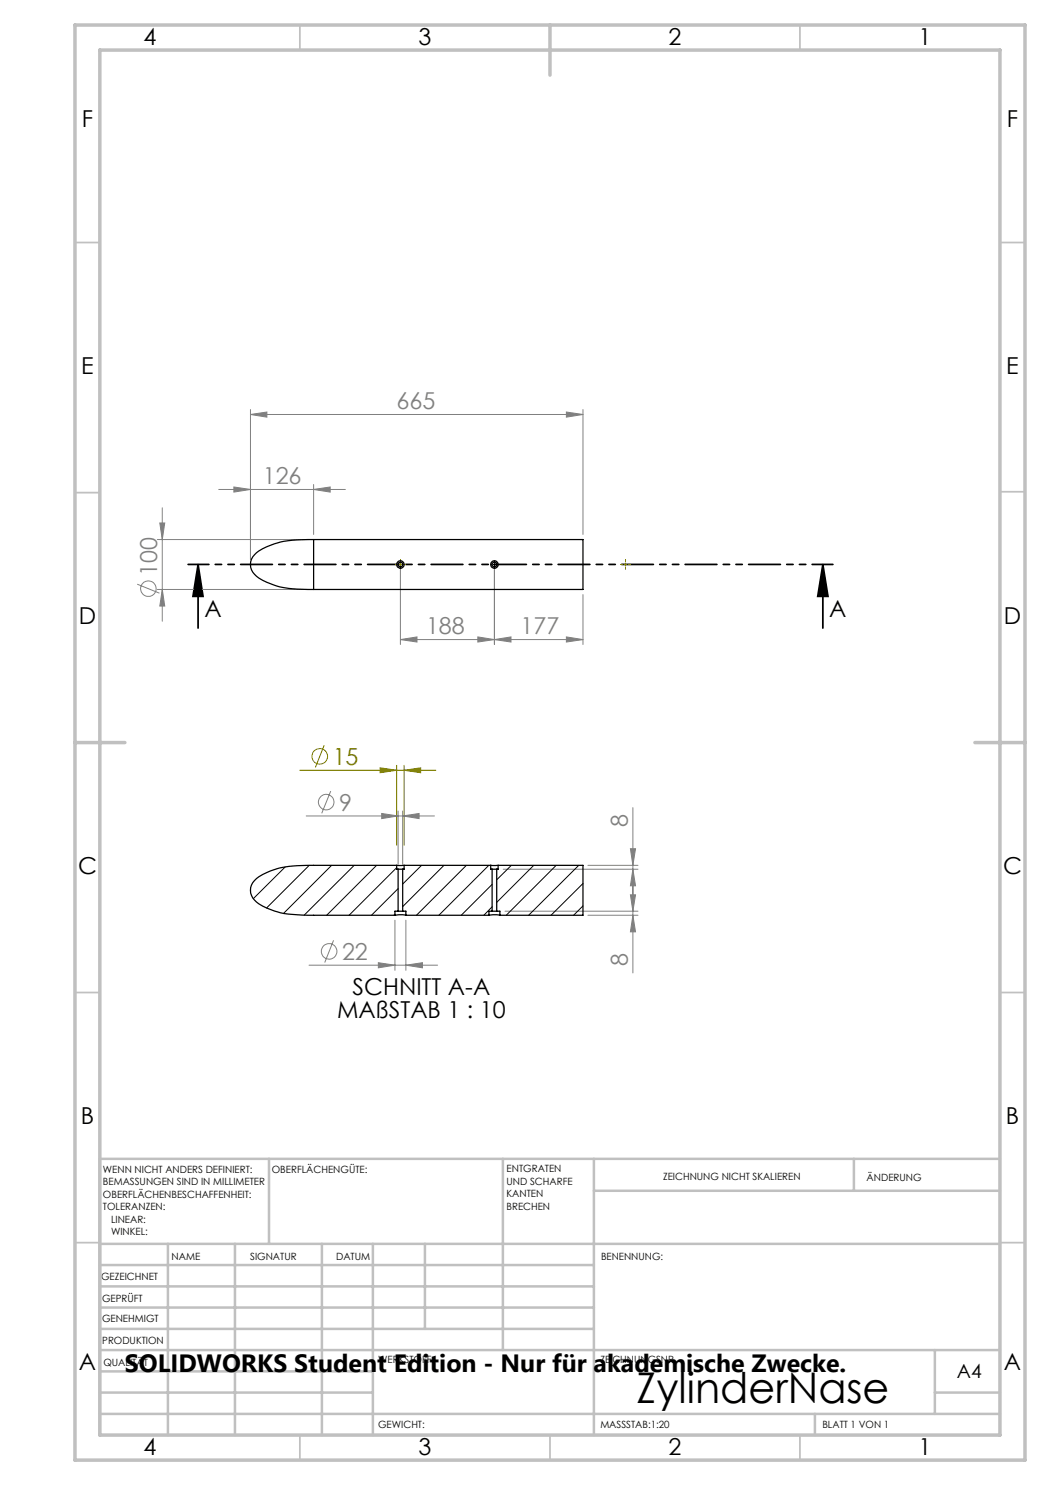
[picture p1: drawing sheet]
<svg xmlns="http://www.w3.org/2000/svg" width="210mm" height="297mm" viewBox="0 0 210 297" stroke-linecap="round" stroke-linejoin="round" font-family="sans-serif">
<g fill="none" stroke="#808080" stroke-width=".2">
<path d="M43.7 97.9h25.4M46.8 97.4l3.3 .5-3.3 .5zM50.1 82.9l3.3-.5v1zM50.1 81.9v30M50.1 82.9h66.5M62.7 97.9l3.3-.5v1zM62.7 96.9v10M113.3 82.4l3.3 .5-3.3 .5zM116.6 81.9v25M27.4 116.8l4.5 1.8M31.5 107.9h30.2M31.5 117.9h30.2"/>
<path d="M32 104.6h.9l-.4 3.3zM32.5 117.9l.4 3.3h-.9zM32.5 101.6v22.6M80.1 113.9v15M98.9 113.9v15M116.6 118.9v10M80.1 127.9l3.3-.5v1zM80.1 127.9h36.5M95.6 127.4l3.3 .5-3.3 .5zM98.9 127.9l3.3-.5v1zM113.3 127.4l3.3 .5-3.3 .5zM66.1 158.2l-1.8 4.5"/>
<path d="M61.2 163.2h25.7M76.3 162.7l3.3 .5-3.3 .5zM79.6 162.2v10.7M80.5 163.2l3.3-.5v1zM80.5 162.2v10.7M100.6 173.8h27M117.6 173.1h10M126.1 169.8h1l-.5 3.3zM126.1 179h1l-.5 3.2zM126.6 173.8l.5 3.4h-1zM126.6 161.5v33.1M61.8 193h25.7"/>
<path d="M66.7 188.1l-1.8 4.4M75.7 192.5l3.3 .5-3.3 .6zM79 184v10.1M81.2 193l3.3-.5v1.1zM81.2 184v10.1M101 182.2h26.6M117.6 183.1h10M126.6 183.1l.5 3.3h-1z"/>
<circle cx="29.7" cy="117.7" r="1.56"/>
<circle cx="65.3" cy="160.4" r="1.55"/>
<circle cx="65.8" cy="190.3" r="1.55"/>
</g>
<g fill="none" stroke="#808000" stroke-width=".2">
<path d="M79.8 112.9h.5M80.1 112.6v.6M124.8 112.9h.5M125.1 112.6v.6M59.9 154.1h27.3M64.8 149l-1.7 4.5M76 153.6l3.3 .5-3.3 .4zM79.3 153.1v15.9M80.8 154.1l3.3-.5v.9zM80.8 153.1v15.9"/>
<circle cx="63.9" cy="151.3" r="1.56"/>
</g>
<path d="M39.6 112.9l1 6.4h-2zM39.6 112.9v12.7M164.6 112.9l1 6.4h-2.1zM164.6 112.9v12.7" fill="none" stroke="#000" stroke-width=".35"/>
<path d="M98.4 112.9h-.2M98.9 112.4v-.2M98.9 113.4v.2M99.4 112.9h.2" fill="none" stroke="#000" stroke-width=".2" stroke-dasharray="15.2 1.3 1.3 1.3"/>
<path d="M98.6 112.9h.5M98.9 112.6v.6" fill="none" stroke="#000" stroke-width=".2"/>
<path d="M166.6 112.9h-129" fill="none" stroke="#000" stroke-width=".35" stroke-dasharray="6.3 1.3 1.3 1.3 1.3 1.3" stroke-dashoffset="2.2"/>
<path d="M79.6 112.9h-.5M80.1 112.4v-.5M80.1 113.4v.5M80.6 112.9h.5M124.6 112.9h-.5M125.1 112.4v-.5M125.1 113.4v.5M125.6 112.9h.5" fill="none" stroke="#808000" stroke-width=".2" stroke-dasharray="15.2 1.3 1.3 1.3"/>
<g fill="none" stroke="#c0c0c0" stroke-width=".35">
<path d="M60 5v5M160 5v5M15 48.5h5M200 48.5h5M15 98.5h5M200 98.4h5M15 198.5h5M200 198.5h5M15 248.5h5M200 248.5h5M60 287v5M110 287v5"/>
<path d="M160 287v5"/>
</g>
<g fill="none" stroke="#c0c0c0" stroke-width=".5">
<path d="M53.8 231.8v17M100.6 231.8v38.2M118.8 231.8v55.2M118.8 238.2h81.2M170.8 231.8v6.4M200 231.8h-180v55.2M20 248.8h180M20 257.3h98.8M20 253h98.8M33.6 248.8v38.2M47 248.8v38.2M64.4 248.8v38.2"/>
<path d="M74.6 248.8v38.2M85 248.8v17M20 265.8h98.8M20 261.5h98.8M20 278.5h54.6M20 274.3h54.6M20 270h180M187 278.5h13M187 270v12.8M20 282.8h180M163 282.8v4.2"/>
</g>
<path d="M15 5h190v287h-190zM20 10h180v277h-180zM110 5v10M15 148.5h10M195 148.5h10" fill="none" stroke="#c0c0c0" stroke-width=".7"/>
<path d="M164.6 112.9l1 6.4h-2.1zM39.6 112.9l1 6.4h-2z" fill="#000"/>
<path d="M80.8 154.1l3.3-.5v.9zM76 153.6l3.3 .5-3.3 .4z" fill="#808000"/>
<g fill="#808080">
<path d="M62.7 97.9l3.3-.5v1zM46.8 97.4l3.3 .5-3.3 .5zM95.6 127.4l3.3 .5-3.3 .5zM80.1 127.9l3.3-.5v1z"/>
<path d="M50.1 82.9l3.3-.5v1zM113.3 82.4l3.3 .5-3.3 .5zM98.9 127.9l3.3-.5v1zM113.3 127.4l3.3 .5-3.3 .5zM75.7 192.5l3.3 .5-3.3 .6zM81.2 193l3.3-.5v1.1zM76.3 162.7l3.3 .5-3.3 .5zM80.5 163.2l3.3-.5v1z"/>
<path d="M32 104.6h.9l-.4 3.3zM32.5 117.9l.4 3.3h-.9zM126.1 169.8h1l-.5 3.3zM126.6 173.8l.5 3.4h-1zM126.1 179h1l-.5 3.2zM126.6 183.1l.5 3.3h-1z"/>
</g>
<g fill="none" stroke="#000" stroke-width=".25">
<path d="M62.7 107.9a20.8 20.8 0 0 0-9.4 1.5 4.2 4.2 0 0 0-3.2 3.5 4.3 4.3 0 0 0 3.2 3.5 20.2 20.2 0 0 0 9.4 1.5M62.7 107.9h53.9v10h-53.9M62.7 107.9v10M79.3 173.1h1.5M79.3 173.1h-16.6a20.2 20.2 0 0 0-9.4 1.4 4.3 4.3 0 0 0-3.2 3.5 4.2 4.2 0 0 0 3.2 3.6 16 16 0 0 0 7.1 1.4l18.6 .1M79.3 173.1v.7h.3M79.6 173.8h.9M79.6 173.8v8.4M80.5 173.8v8.4M80.8 173.1h17.3M80.8 173.1v.7h-.3M98.1 173.1h1.5"/>
<path d="M98.1 173.1v.7h.3M98.4 173.8h.9M98.4 173.8v8.4M99.3 173.8v8.4M99.6 173.1h17v10h-16.6M99.6 173.1v.7h-.3M79 183.1l.8-.2 1.4 .2M79.6 182.2h.9M79.6 182.2h-.6v.9M80.5 182.2h.7v.9M81.2 183.1h16.6M97.8 183.1l.8-.2 1.4 .2"/>
<path d="M98.4 182.2h.9M98.4 182.2h-.6v.9M99.3 182.2h.7v.9"/>
<circle cx="80.1" cy="112.9" r=".46"/>
<circle cx="80.1" cy="112.9" r=".75"/>
<circle cx="98.9" cy="112.9" r=".46"/>
<circle cx="98.9" cy="112.9" r=".75"/>
</g>
<g fill="none" stroke="#000" stroke-width=".2">
<path d="M57 173.4l-6.3 6.3M61.8 173.1l-8.5 8.5M66.3 173.1l-9.6 9.6M70.8 173.1l-9.9 9.9M75.3 173.1l-10 10M79.3 173.5l-9.5 9.6M79.6 177.7l-5.3 5.4M84.3 173.1l-3.8 3.7M88.8 173.1l-8.3 8.2M93.3 173.1l-10 10M97.8 173.1l-10 10M98.4 176.9l-6.1 6.2"/>
<path d="M102.3 173.1l-3 2.9M106.8 173.1l-7.5 7.4M111.2 173.1l-10 10M115.7 173.1l-10 10M116.6 176.7l-6.4 6.4M79 182.8l-.2 .3M79.6 182.2h.1M98.4 181.4l-1.6 1.7M116.6 181.2l-1.9 1.9"/>
</g>
<text font-size="8.5" x="127.3" y="280.6">ZylinderNase</text>
<text font-size="5" x="25" y="274.4">SOLIDWORKS Student Edition - Nur für akademische Zwecke.</text>
<g font-size="4.7">
<text x="28.7" y="9">4</text>
<text x="83.7" y="9">3</text>
<text x="133.7" y="9">2</text>
<text x="183.7" y="9">1</text>
<text x="16.4" y="25.5">F</text>
<text x="201.4" y="25.5">F</text>
<text x="16.3" y="74.7">E</text>
<text x="201.3" y="74.8">E</text>
<text x="15.8" y="124.7">D</text>
<text x="40.9" y="123.5">A</text>
<text x="165.9" y="123.5">A</text>
<text x="200.8" y="124.7">D</text>
<text x="15.6" y="174.7">C</text>
<text x="200.6" y="174.7">C</text>
<text x="67.4" y="203.5">MAßSTAB 1 : 10</text>
<text x="70.5" y="199">SCHNITT A-A</text>
<text x="16.2" y="224.7">B</text>
<text x="201.2" y="224.7">B</text>
<text x="15.8" y="274">A</text>
<text x="200.8" y="274">A</text>
<text x="28.7" y="291">4</text>
<text x="83.7" y="291">3</text>
<text x="133.7" y="291">2</text>
<text x="183.7" y="291">1</text>
</g>
<g font-size="4.7" fill="#808080">
<text x="79.3" y="81.9">665</text>
<text x="52.5" y="96.9">126</text>
<text x="31.4" y="115.2" transform="rotate(-90 31.4 115.2)">100</text>
<text x="85.2" y="126.9">188</text>
<text x="104.1" y="126.9">177</text>
<text x="67.8" y="162.1">9</text>
<text x="125.6" y="165.4" transform="rotate(-90 125.6 165.4)">8</text>
<text x="68.4" y="192">22</text>
<text x="125.6" y="193.3" transform="rotate(-90 125.6 193.3)">8</text>
</g>
<text font-size="4.7" fill="#808000" x="66.5" y="153">15</text>
<text font-size="3.9" x="191.4" y="275.6">A4</text>
<g font-size="2">
<text x="20.6" y="234.6">WENN NICHT ANDERS DEFINIERT:</text>
<text x="20.6" y="237.1">BEMASSUNGEN SIND IN MILLIMETER</text>
<text x="20.6" y="239.6">OBERFLÄCHENBESCHAFFENHEIT:</text>
<text x="54.4" y="234.6">OBERFLÄCHENGÜTE:</text>
<text x="101.3" y="234.5">ENTGRATEN</text>
<text x="101.3" y="237">UND SCHARFE</text>
<text x="101.3" y="239.5">KANTEN</text>
<text x="132.6" y="236">ZEICHNUNG NICHT SKALIEREN</text>
<text x="173.3" y="236.2">ÄNDERUNG</text>
<text x="20.6" y="242.1">TOLERANZEN:</text>
<text x="22.2" y="244.6">LINEAR:</text>
<text x="101.3" y="242">BRECHEN</text>
<text x="22.2" y="247.1">WINKEL:</text>
<text x="34.3" y="252">NAME</text>
<text x="50" y="251.9">SIGNATUR</text>
<text x="67.2" y="251.9">DATUM</text>
<text x="120.2" y="251.9">BENENNUNG:</text>
<text x="20.2" y="256.1">GEZEICHNET</text>
<text x="20.4" y="260.3">GEPRÜFT</text>
<text x="20.4" y="264.4">GENEHMIGT</text>
<text x="20.5" y="268.8">PRODUKTION</text>
<text x="20.7" y="273.1">QUALITÄT</text>
<text x="75.6" y="272.5">WERKSTOFF:</text>
<text x="120.1" y="272.5">ZEICHNUNGSNR.</text>
<text x="75.6" y="285.5">GEWICHT:</text>
<text x="120.1" y="285.6">MASSSTAB:1:20</text>
<text x="164.5" y="285.6">BLATT 1 VON 1</text>
</g>
</svg>
